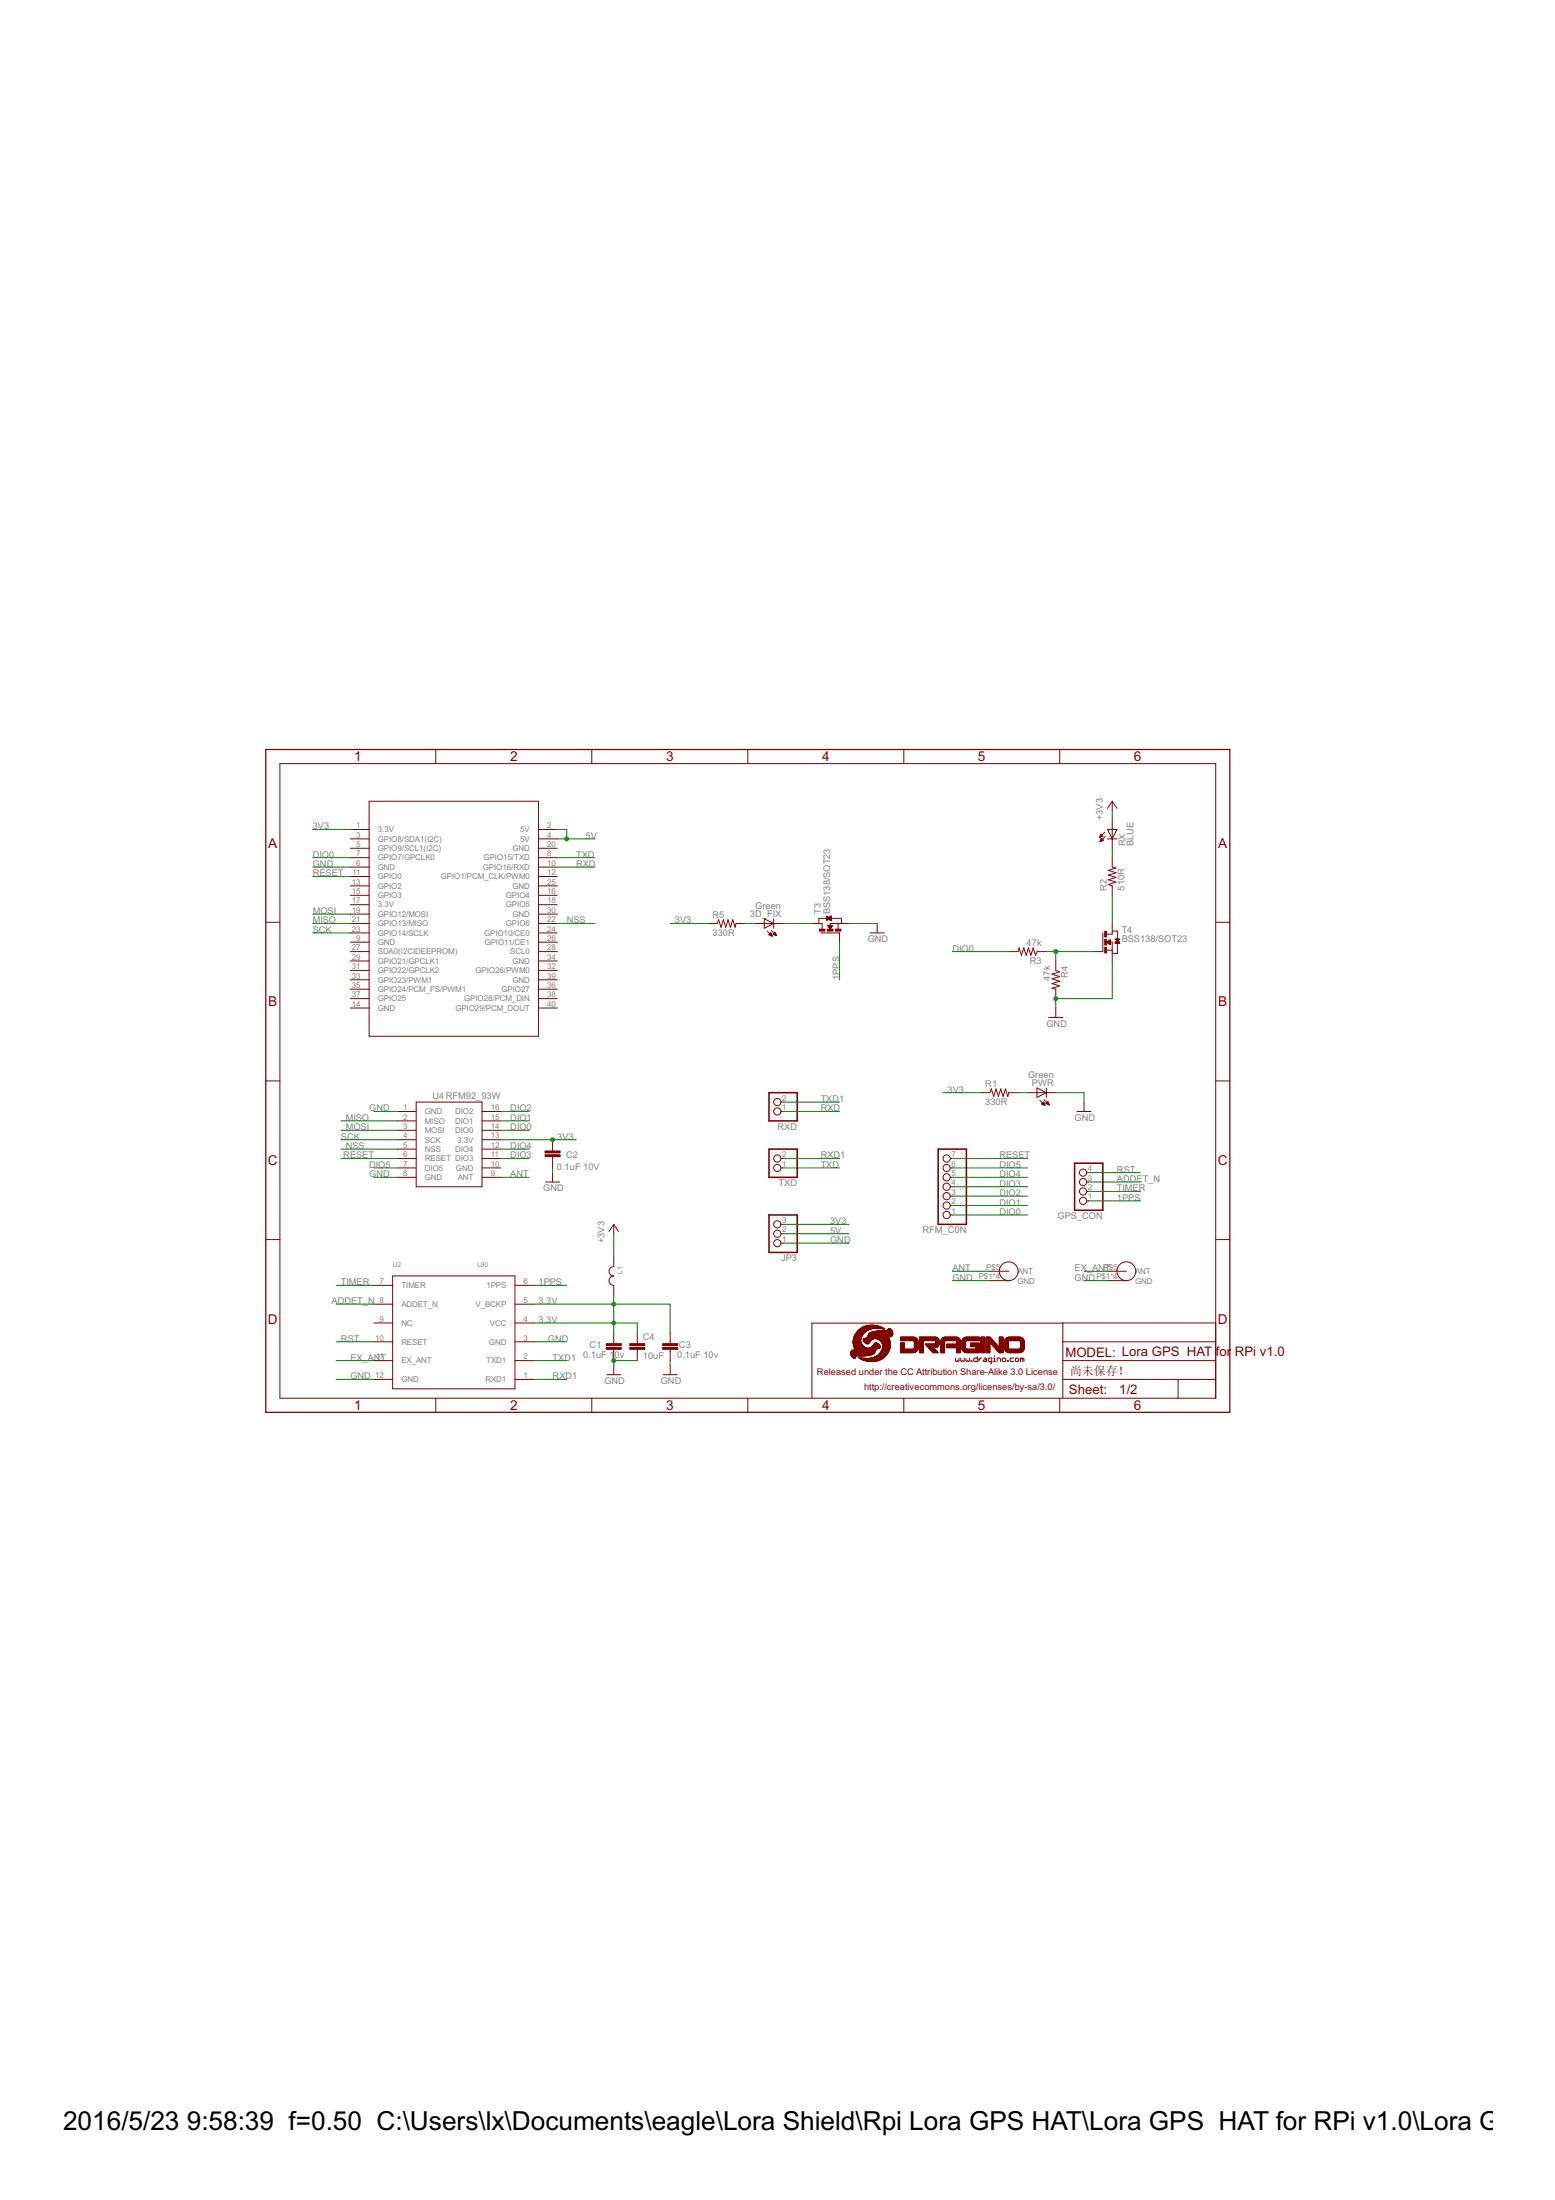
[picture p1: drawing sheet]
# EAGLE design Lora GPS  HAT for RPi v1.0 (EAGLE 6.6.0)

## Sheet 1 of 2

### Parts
3D_FIX  Green  LEDCHIPLED_0603  [CHIPLED_0603]
C1  0.1uF 10v  C-EUC0805  [C0805]
C2  0.1uF 10V  C-EUC0402  [C0402]
C3  0.1uF 10v  C-EUC0805  [C0805]
C4  10uF  C-EUC1206K  [C1206K]
GPS_ANT  NL  SMA-KE  [SMA-KE]
GPS_CON  PINHD-1X4  [1X04]
JP3  PINHD-1X3  [1X03]
L1  JLC-PZ2012D800-3R0TF  BEADS0805  [C0805]
LORA_ANT  SMA-KE  [SMA-KE]
PWR  Green  LEDCHIPLED_0603  [CHIPLED_0603]
R1  330R  R-US_R0402  [R0402]
R2  510R  R-US_R0402  [R0402]
R3  47k  R-US_R0402  [R0402]
R4  47k  R-US_R0402  [R0402]
R5  330R  R-US_R0402  [R0402]
RFM_C0N  PINHD-1X7  [1X07]
RX  BLUE  LEDCHIPLED_0603  [CHIPLED_0603]
RXD  PINHD-1X2  [1X02]
T3  BSS138/SOT23  NMOSFET-SOT23  [SOT-23]
T4  BSS138/SOT23  NMOSFET-SOT23  [SOT-23]
TXD  PINHD-1X2  [1X02]
U2  L80  [L80]
U4  RFM92_93W  [RFM92_93W]
U$1  LOGO-NEW  [LOGO-SILK-NEW]
U$2  RPILORASHIELD  [RPILORASHIELD]

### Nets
1PPS: GPS_CON.1 T3.3(G) U2.6(1PPS)
3.3V: C1.2 C3.2 C4.1 L1.2 U2.4(VCC) U2.5(V_BCKP)
3V3: C2.2 JP3.3 L1.1 R1.1 R5.1 RX.A U4.13(3.3V) U$2.1(3.3V) ; supply symbol labelled +3V3
5V: JP3.2 U$2.2(5V) U$2.4(5V)
/RESET: R2.1 T4.1(D)
ADDET_N: GPS_CON.3 U2.8(ADDET_N)
ANT: LORA_ANT.P$5(ANT) U4.9(ANT)
DIO0: R3.2 RFM_C0N.1 U4.14(DIO0) U$2.7(GPIO7/GPCLK0)
DIO1: RFM_C0N.2 U4.15(DIO1)
DIO2: RFM_C0N.3 U4.16(DIO2)
DIO3: RFM_C0N.4 U4.11(DIO3)
DIO4: RFM_C0N.5 U4.12(DIO4)
DIO5: RFM_C0N.6 U4.7(DIO5)
EX_ANT: GPS_ANT.P$5(ANT) U2.11(EX_ANT)
GND: C1.1 C2.1 C3.1 C4.2 GPS_ANT.P$1(GND) GPS_ANT.P$2(GND) GPS_ANT.P$3(GND) GPS_ANT.P$4(GND) JP3.1 LORA_ANT.P$1(GND) LORA_ANT.P$2(GND) LORA_ANT.P$3(GND) LORA_ANT.P$4(GND) PWR.C R4.2 T3.2(S) T4.2(S) U2.3(GND) U2.12(GND) U4.1(GND) U4.8(GND) U$2.6(GND)
MISO: U4.2(MISO) U$2.21(GPIO13/MISO)
MOSI: U4.3(MOSI) U$2.19(GPIO12/MOSI)
N$1: R3.1 R4.1 T4.3(G)
N$2: 3D_FIX.A R5.2
N$3: 3D_FIX.C T3.1(D)
N$6: PWR.A R1.2
N$60: R2.2 RX.C
NSS: U4.5(NSS) U$2.22(GPIO6)
RESET: RFM_C0N.7 U4.6(RESET) U$2.11(GPIO0)
RST: GPS_CON.4 U2.10(RESET)
RXD: RXD.1 U$2.10(GPIO16/RXD)
RXD1: TXD.2 U2.1(RXD1)
SCK: U4.4(SCK) U$2.23(GPIO14/SCLK)
TIMER: GPS_CON.2 U2.7(TIMER)
TXD: TXD.1 U$2.8(GPIO15/TXD)
TXD1: RXD.2 U2.2(TXD1)
Unconnected: U2.9(NC) U$2.3(GPIO8/SDA1(I2C)) U$2.5(GPIO9/SCL1(I2C)) U$2.9(GND) U$2.12(GPIO1/PCM_CLK/PWM0) U$2.13(GPIO2) U$2.14(GND) U$2.15(GPIO3) U$2.16(GPIO4) U$2.17(3.3V) U$2.18(GPIO5) U$2.20(GND) U$2.24(GPIO10/CE0) U$2.25(GND) U$2.26(GPIO11/CE1) U$2.27(SDA0(I2CIDEEPROM)) U$2.28(SCL0) U$2.29(GPIO21/GPCLK1) U$2.30(GND) U$2.31(GPIO22/GPCLK2) U$2.32(GPIO26/PWM0) U$2.33(GPIO23/PWM1) U$2.34(GND) U$2.35(GPIO24/PCM_FS/PWM1) U$2.36(GPIO27) U$2.37(GPIO25) U$2.38(GPIO28/PCM_DIN) U$2.39(GND) U$2.40(GPIO29/PCM_DOUT)

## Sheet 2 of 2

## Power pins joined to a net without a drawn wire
GND: U4.10(GND)

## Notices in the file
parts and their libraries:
dragino: http://creativecommons.org/licenses/by-sa/3.0
dragino: Released under the CC Attribution Share-Alike 3.0 License
